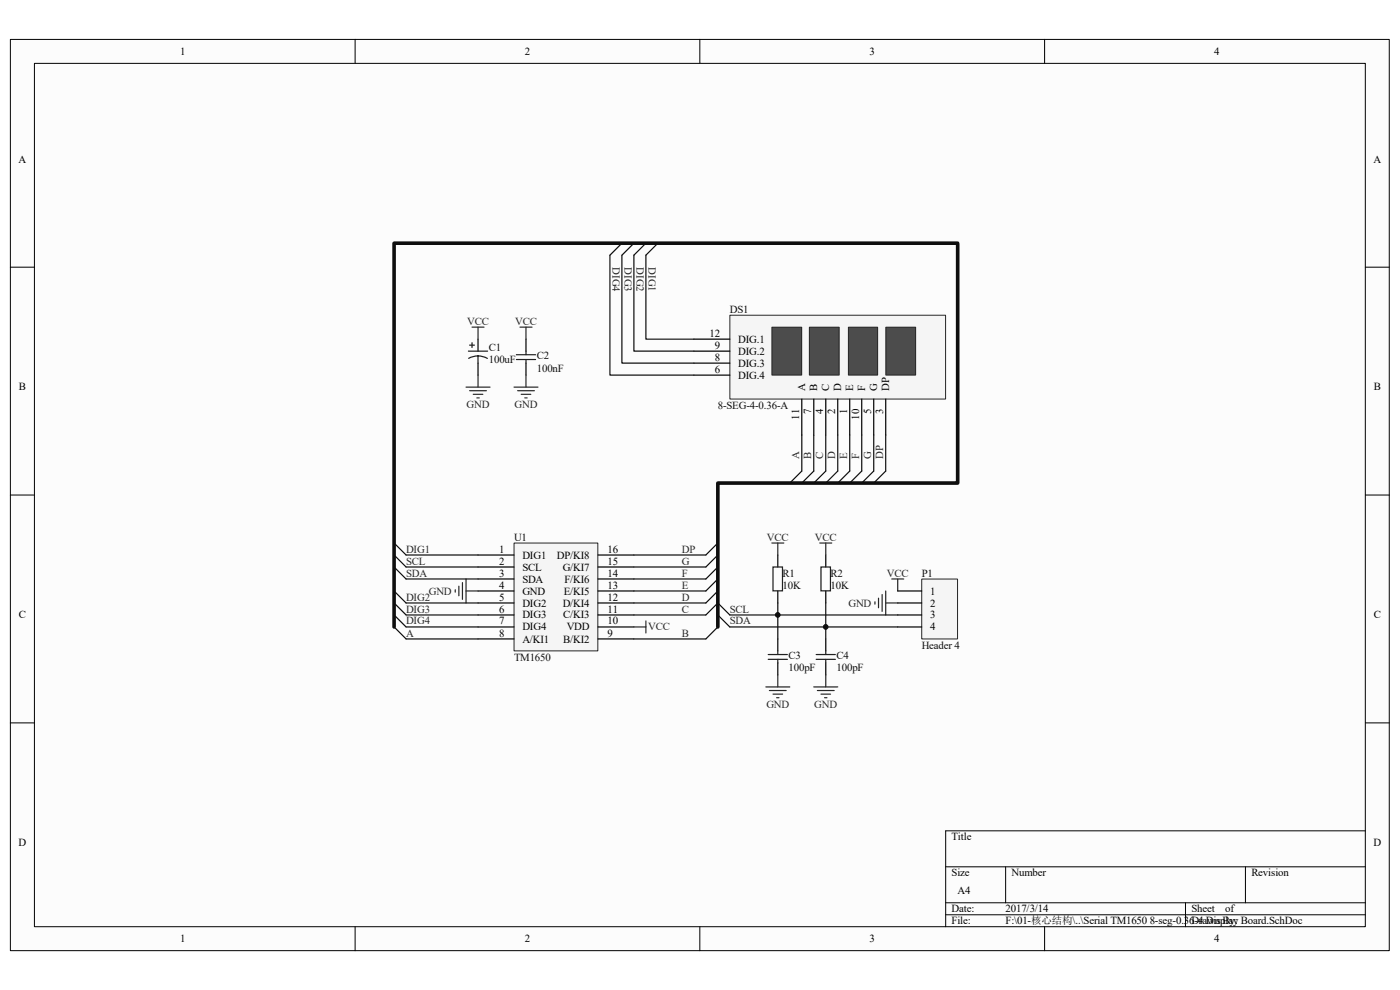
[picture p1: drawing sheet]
<svg xmlns="http://www.w3.org/2000/svg" width="297mm" height="210mm" viewBox="0 0 297 210" stroke-linecap="round" stroke-linejoin="round" font-family="sans-serif">
<path d="M2.2 8.4h292.5v193.3h-292.5z" fill="#fcfcfc"/>
<path d="M2.2 8.4h292.5v193.3h-292.5z" fill="none" stroke="#000" stroke-width=".21"/>
<path d="M7.3 13.5h282.3v183.1h-282.3z" fill="#fcfcfc"/>
<g fill="none" stroke="#000" stroke-width=".21">
<path d="M7.3 13.4h282.3v183.2h-282.3zM75.3 8.3v5.1M148.5 8.3v5.1M221.6 8.3v5.1M2.2 56.7h5.1M289.7 56.7h5M2.2 105h5.1M289.7 105h5M2.2 153.3h5.1M289.7 153.3h5M289.7 176.2h-89.1v20.4M75.3 196.6v5.1"/>
<path d="M148.5 196.6v5.1M200.6 183.9h89.1M200.6 191.5h89.1M200.6 194h89.1M213.3 183.9v7.6M221.6 196.6v5.1M251.5 191.5v5.1M264.2 183.9v7.6"/>
</g>
<path d="M101.4 71.9v2.6M101.4 77v2.6M111.6 71.9v2.6M111.6 77v2.6" fill="none" stroke="#000" stroke-width=".25"/>
<path d="M99.4 74.5h4M99.6 73.2h1M100.1 72.7v1M101.4 75.5v1.5M101.4 75.5l-.8 .1-1.2 .4M101.4 75.5l1.2 .2 .8 .3M109.5 75.2h4.1M109.5 76.3h4.1M111.6 74.5v.7M111.6 76.3v.7" fill="none" stroke="#1c1c1c" stroke-width=".25"/>
<g fill="none" stroke="#262626" stroke-width=".25">
<path d="M100.1 69.4h2.6M101.4 69.4v2.5M101.4 79.6v2.5M110.3 69.4h2.6M111.6 69.4v2.5M111.6 79.6v2.5M98.9 82.1h5.1M99.6 82.9h3.6M100.4 83.6h2M101.2 84.4h.5M109 82.1h5.1M109.8 82.9h3.6"/>
<path d="M110.6 83.6h2M111.3 84.4h.5"/>
</g>
<path d="M109.1 115.2h17.7v22.9h-17.7z" fill="#f5f5f5"/>
<path d="M109.1 115.2h17.7v22.9h-17.7z" fill="none" stroke="#262626" stroke-width=".21"/>
<g fill="none" stroke="#000" stroke-width=".25">
<path d="M101.4 117.7h7.6M126.8 117.7h7.7M101.4 120.3h7.6M101.4 122.8h7.6M101.4 125.4h7.6M101.4 127.9h7.6M101.4 130.4h7.6M101.4 133h7.6M101.4 135.5h7.6M126.8 120.3h7.7M126.8 122.8h7.7M126.8 125.4h7.7"/>
<path d="M126.8 127.9h7.7M126.8 130.4h7.7M126.8 133h7.7M126.8 135.5h7.7"/>
</g>
<g fill="none" stroke="#262626" stroke-width=".25">
<path d="M96.6 125.1v.5M97.3 124.3v2.1M98.1 123.6v3.5M98.9 122.8v5.1M98.9 125.4h2.5M134.5 133h2.5M137 131.7v2.6M185.6 127.6v.6M186.4 126.9v2M187.1 126.1v3.6M187.9 125.4v5M187.9 127.9h2.5"/>
<path d="M189.2 122.8h2.5M190.4 122.8v2.6"/>
</g>
<g fill="none" stroke="#0e0e0e" stroke-width=".25">
<path d="M131.9 51.6l-2.5 2.5M134.5 51.6l-2.6 2.5M137 51.6l-2.5 2.5M139.6 51.6l-2.6 2.5M83.6 117.7l2.5 2.6h15.3M83.6 115.2l2.5 2.5h15.3M152.3 117.7l-2.6 2.6h-15.2M152.3 115.2l-2.6 2.5h-15.2M83.6 133l2.5 2.5h15.3M83.6 125.4l2.5 2.5h15.3M83.6 120.3l2.5 2.5h15.3M134.5 130.4h15.2l2.6-2.5 2.5 2.5h35.6"/>
<path d="M152.3 133l-2.6 2.5h-15.2M152.3 125.4l-2.6 2.5h-15.2M152.3 120.3l-2.6 2.5h-15.2M152.3 122.8l-2.6 2.6h-15.2M152.3 130.4l2.5 2.6h35.6"/>
</g>
<path d="M83.6 133v-81.4h119.6v50.9h-50.9v30.5" fill="none" stroke="#0e0e0e" stroke-width=".76"/>
<path d="M195.6 122.9h7.5v12.6h-7.5z" fill="#f5f5f5"/>
<path d="M195.5 122.8h7.6v12.7h-7.6z" fill="none" stroke="#262626" stroke-width=".21"/>
<path d="M190.4 125.4h5.1M190.4 127.9h5.1M190.4 130.4h5.1M190.4 133h5.1" fill="none" stroke="#000" stroke-width=".25"/>
<path d="M170.1 92.3v7.6l-2.6 2.6M172.6 92.3v7.6l-2.5 2.6M175.2 92.3v7.6l-2.6 2.6M177.7 92.3v7.6l-2.5 2.6M180.3 92.3v7.6l-2.6 2.6" fill="none" stroke="#0e0e0e" stroke-width=".25"/>
<path d="M154.9 66.9h45.7v17.7h-45.7z" fill="#f5f5f5"/>
<path d="M154.8 66.9h45.8v17.7h-45.8z" fill="none" stroke="#262626" stroke-width=".21"/>
<path d="M147.2 79.6h7.6M147.2 77h7.6M147.2 74.5h7.6M147.2 71.9h7.6M170.1 84.7v7.6M172.6 84.7v7.6M175.2 84.7v7.6M177.7 84.7v7.6M180.3 84.7v7.6M182.8 84.7v7.6M185.4 84.7v7.6M187.9 84.7v7.6" fill="none" stroke="#000" stroke-width=".25"/>
<path d="M163.8 69.4h6.3v10.2h-6.3z" fill="#4c4c4c"/>
<path d="M163.7 69.4h6.4v10.2h-6.4z" fill="none" stroke="#262626" stroke-width=".21"/>
<path d="M171.7 69.4h6.3v10.2h-6.3z" fill="#4c4c4c"/>
<path d="M171.7 69.4h6.3v10.2h-6.3z" fill="none" stroke="#262626" stroke-width=".21"/>
<path d="M180 69.4h6.2v10.2h-6.2z" fill="#4c4c4c"/>
<path d="M180 69.4h6.2v10.2h-6.2z" fill="none" stroke="#262626" stroke-width=".21"/>
<path d="M187.9 69.4h6.3v10.2h-6.3z" fill="#4c4c4c"/>
<path d="M187.9 69.4h6.3v10.2h-6.3z" fill="none" stroke="#262626" stroke-width=".21"/>
<path d="M129.4 54.1v25.5h17.8M131.9 54.1v22.9h15.3M134.5 54.1v20.4h12.7M137 54.1v17.8h10.2M182.8 92.3v7.6l-2.5 2.6M185.4 92.3v7.6l-2.6 2.6M187.9 92.3v7.6l-2.5 2.6M83.6 127.9l2.5 2.5h15.3M83.6 130.4l2.5 2.6h15.3M165 127.9v7.6M175.2 127.9v7.6" fill="none" stroke="#0e0e0e" stroke-width=".25"/>
<path d="M165 117.7v2.6M175.2 117.7v2.6M165 125.4v2.5M165 135.5v2.6M175.2 125.4v2.5M175.2 135.5v2.6M165 140.6v2.6M175.2 140.6v2.6" fill="none" stroke="#000" stroke-width=".25"/>
<path d="M163 138.8h4M163 139.9h4M164 120.3h2v5h-2zM165 138.1v.7M165 139.9v.7M173.1 138.8h4.1M173.1 139.9h4.1M174.2 120.3h2v5h-2zM175.2 138.1v.7M175.2 139.9v.7" fill="none" stroke="#1c1c1c" stroke-width=".25"/>
<g fill="none" stroke="#262626" stroke-width=".25">
<path d="M163.7 115.2h2.6M165 115.2v2.5M173.9 115.2h2.6M175.2 115.2v2.5M162.5 145.7h5M163.2 146.5h3.6M164 147.2h2M164.8 148h.5M165 143.2v2.5M172.6 145.7h5.1M173.4 146.5h3.6M174.2 147.2h2"/>
<path d="M174.9 148h.5M175.2 143.2v2.5"/>
</g>
<g fill="#0e0e0e" stroke="#0e0e0e" stroke-width=".21">
<circle cx="165" cy="130.4" r=".5"/>
<circle cx="175.2" cy="133" r=".5"/>
</g>
<g font-size="2.3">
<text x="38.2" y="11.6">1</text>
<text x="111.4" y="11.6">2</text>
<text x="184.5" y="11.6">3</text>
<text x="257.6" y="11.6">4</text>
<text x="4" y="34.5">A</text>
<text x="291.4" y="34.5">A</text>
<text x="150.6" y="71.4">12</text>
<text x="151.7" y="76.5">8</text>
<text x="151.7" y="74">9</text>
<text x="156.6" y="77.8">DIG.3</text>
<text x="156.6" y="75.2">DIG.2</text>
<text x="156.6" y="72.7">DIG.1</text>
<text x="4" y="82.8">B</text>
<text x="151.7" y="79.1">6</text>
<text x="156.6" y="80.3">DIG.4</text>
<text x="170.8" y="82.9" transform="rotate(-90 170.8 82.9)">A</text>
<text x="173.3" y="82.9" transform="rotate(-90 173.3 82.9)">B</text>
<text x="175.9" y="82.9" transform="rotate(-90 175.9 82.9)">C</text>
<text x="178.4" y="82.9" transform="rotate(-90 178.4 82.9)">D</text>
<text x="181" y="82.9" transform="rotate(-90 181 82.9)">E</text>
<text x="183.5" y="82.9" transform="rotate(-90 183.5 82.9)">F</text>
<text x="186.1" y="82.9" transform="rotate(-90 186.1 82.9)">G</text>
<text x="188.6" y="82.9" transform="rotate(-90 188.6 82.9)">DP</text>
<text x="291.4" y="82.8">B</text>
<text x="169.5" y="89" transform="rotate(-90 169.5 89)">11</text>
<text x="172.1" y="87.8" transform="rotate(-90 172.1 87.8)">7</text>
<text x="174.6" y="87.8" transform="rotate(-90 174.6 87.8)">4</text>
<text x="177.2" y="87.8" transform="rotate(-90 177.2 87.8)">2</text>
<text x="179.7" y="87.8" transform="rotate(-90 179.7 87.8)">1</text>
<text x="182.3" y="89" transform="rotate(-90 182.3 89)">10</text>
<text x="184.8" y="87.8" transform="rotate(-90 184.8 87.8)">5</text>
<text x="187.3" y="87.8" transform="rotate(-90 187.3 87.8)">3</text>
<text x="105.9" y="117.2">1</text>
<text x="105.9" y="119.7">2</text>
<text x="110.8" y="118.5">DIG1</text>
<text x="118.1" y="118.5">DP/KI8</text>
<text x="128.9" y="119.7">15</text>
<text x="128.9" y="117.2">16</text>
<text x="105.9" y="122.3">3</text>
<text x="105.9" y="124.8">4</text>
<text x="110.8" y="121">SCL</text>
<text x="110.8" y="123.6">SDA</text>
<text x="119.4" y="121">G/KI7</text>
<text x="119.8" y="123.6">F/KI6</text>
<text x="128.9" y="124.8">13</text>
<text x="128.9" y="122.3">14</text>
<text x="4" y="131.2">C</text>
<text x="105.9" y="127.4">5</text>
<text x="105.9" y="129.9">6</text>
<text x="110.8" y="126.1">GND</text>
<text x="110.8" y="128.7">DIG2</text>
<text x="110.8" y="131.2">DIG3</text>
<text x="119.4" y="128.7">D/KI4</text>
<text x="119.5" y="131.2">C/KI3</text>
<text x="119.6" y="126.1">E/KI5</text>
<text x="128.9" y="129.9">11</text>
<text x="128.9" y="127.4">12</text>
<text x="197.3" y="126.1">1</text>
<text x="197.3" y="128.7">2</text>
<text x="197.3" y="131.2">3</text>
<text x="291.4" y="131.2">C</text>
<text x="105.9" y="132.5">7</text>
<text x="105.9" y="135">8</text>
<text x="110.8" y="133.7">DIG4</text>
<text x="110.8" y="136.3">A/KI1</text>
<text x="119.5" y="136.3">B/KI2</text>
<text x="120.2" y="133.7">VDD</text>
<text x="128.9" y="135">9</text>
<text x="128.9" y="132.5">10</text>
<text x="197.3" y="133.7">4</text>
<text x="4" y="179.5">D</text>
<text x="201.9" y="178.2">Title</text>
<text x="291.4" y="179.5">D</text>
<text x="201.9" y="185.8">Size</text>
<text x="214.6" y="185.8">Number</text>
<text x="265.5" y="185.8">Revision</text>
<text x="203.1" y="189.7">A4</text>
<text x="201.9" y="193.5">Date:</text>
<text x="201.9" y="196">File:</text>
<text x="213.3" y="193.5">2017/3/14</text>
<text x="213.3" y="196">F:\01-核心结构\..\Serial TM1650 8-seg-0.36-4 Display Board.SchDoc</text>
<text x="252.8" y="193.5">Sheet</text>
<text x="252.8" y="196">Drawn By:</text>
<text x="259.9" y="193.5">of</text>
<text x="38.2" y="199.9">1</text>
<text x="111.4" y="199.9">2</text>
<text x="184.5" y="199.9">3</text>
<text x="257.6" y="199.9">4</text>
</g>
<g font-size="2.3" fill="#262626">
<text x="129.9" y="56.7" transform="rotate(90 129.9 56.7)">DIG4</text>
<text x="132.5" y="56.7" transform="rotate(90 132.5 56.7)">DIG3</text>
<text x="135" y="56.7" transform="rotate(90 135 56.7)">DIG2</text>
<text x="137.6" y="56.7" transform="rotate(90 137.6 56.7)">DIG1</text>
<text x="99.1" y="68.9">VCC</text>
<text x="109.3" y="68.9">VCC</text>
<text x="99" y="86.6">GND</text>
<text x="109.2" y="86.6">GND</text>
<text x="169.5" y="97.4" transform="rotate(-90 169.5 97.4)">A</text>
<text x="172.1" y="97.4" transform="rotate(-90 172.1 97.4)">B</text>
<text x="174.6" y="97.4" transform="rotate(-90 174.6 97.4)">C</text>
<text x="177.2" y="97.4" transform="rotate(-90 177.2 97.4)">D</text>
<text x="179.7" y="97.4" transform="rotate(-90 179.7 97.4)">E</text>
<text x="182.3" y="97.4" transform="rotate(-90 182.3 97.4)">F</text>
<text x="184.8" y="97.4" transform="rotate(-90 184.8 97.4)">G</text>
<text x="187.3" y="97.4" transform="rotate(-90 187.3 97.4)">DP</text>
<text x="86.1" y="119.7">SCL</text>
<text x="86.1" y="117.2">DIG1</text>
<text x="144.6" y="119.7">G</text>
<text x="144.6" y="117.2">DP</text>
<text x="162.7" y="114.7">VCC</text>
<text x="172.9" y="114.7">VCC</text>
<text x="86.1" y="122.3">SDA</text>
<text x="144.6" y="124.8">E</text>
<text x="144.6" y="122.3">F</text>
<text x="188.1" y="122.3">VCC</text>
<text x="86.1" y="127.4">DIG2</text>
<text x="86.1" y="129.9">DIG3</text>
<text x="91" y="126.1">GND</text>
<text x="144.6" y="129.9">C</text>
<text x="144.6" y="127.4">D</text>
<text x="154.8" y="129.9">SCL</text>
<text x="180" y="128.7">GND</text>
<text x="86.1" y="135">A</text>
<text x="86.1" y="132.5">DIG4</text>
<text x="137.5" y="133.7">VCC</text>
<text x="144.6" y="135">B</text>
<text x="154.8" y="132.5">SDA</text>
<text x="162.6" y="150.2">GND</text>
<text x="172.8" y="150.2">GND</text>
</g>
<g font-size="2.3" fill="#0e0e0e">
<text x="154.8" y="66.3">DS1</text>
<text x="103.7" y="77">100uF</text>
<text x="103.7" y="74.5">C1</text>
<text x="113.9" y="76.3">C2</text>
<text x="113.9" y="78.8">100nF</text>
<text x="152.3" y="86.7">8-SEG-4-0.36-A</text>
<text x="109" y="114.7">U1</text>
<text x="166" y="124.8">10K</text>
<text x="166" y="122.3">R1</text>
<text x="176.2" y="124.8">10K</text>
<text x="176.2" y="122.3">R2</text>
<text x="195.5" y="122.3">P1</text>
<text x="195.5" y="137.6">Header 4</text>
<text x="109" y="140.1">TM1650</text>
<text x="167.3" y="142.4">100pF</text>
<text x="167.3" y="139.9">C3</text>
<text x="177.5" y="142.4">100pF</text>
<text x="177.5" y="139.9">C4</text>
</g>
</svg>
